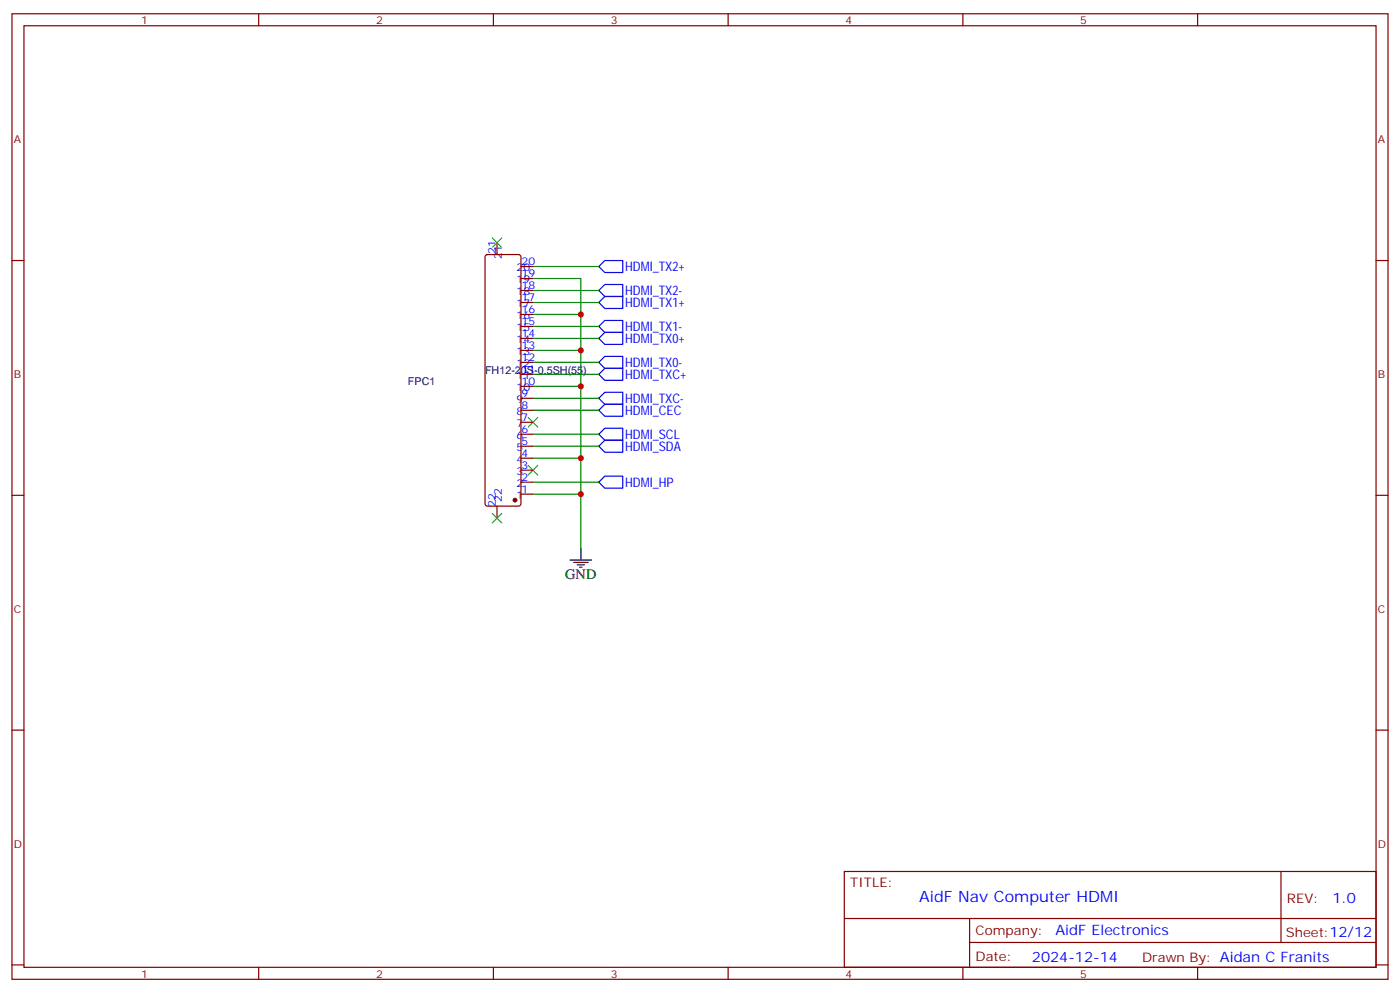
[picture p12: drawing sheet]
<svg xmlns="http://www.w3.org/2000/svg" width="412mm" height="292mm" viewBox="0 0 412 292" stroke-linecap="round" stroke-linejoin="round" font-family="sans-serif">
<g fill="none" stroke="#870000" stroke-width=".35">
<path d="M3.5 4.1h405.4v284.3h-405.4zM7.1 7.6h398.2v277.3h-398.2zM76.2 4.1v3.5M145.3 4.1v3.5M214.5 4.1v3.5M283.6 4.1v3.5M352.8 4.1v3.5M3.5 76.7h3.6M143.1 75.2l.5-.2h9.2l.5 .2 .2 .5v72.6l-.3 .5-.4 .2h-9.2l-.5-.2-.2-.5v-72.6zM146.4 71.4v3.6M153.5 78.5h3.5M405.3 76.7h3.6"/>
<path d="M153.5 82h3.5M153.5 85.5h3.5M153.5 89.1h3.5M153.5 92.6h3.5M153.5 96.1h3.5M153.5 99.7h3.5M153.5 103.2h3.5M153.5 106.7h3.5M153.5 110.2h3.5M153.5 113.8h3.5M153.5 117.3h3.5M153.5 120.8h3.5"/>
<path d="M153.5 124.4h3.5M153.5 127.9h3.5M153.5 131.4h3.5M153.5 134.9h3.5M153.5 138.5h3.5M3.5 145.9h3.6M146.4 149v3.6M153.5 142h3.5M153.5 145.5h3.5M405.3 145.9h3.6M3.5 215h3.6M405.3 215h3.6"/>
<path d="M248.7 256.6h156.6v28.3h-156.6zM377.3 256.7v20.8M248.7 270.5h156.5M285.6 277.5h119.6M285.6 270.5v14.1M3.5 284.2h3.6M76.2 284.9v3.5M145.3 284.9v3.5M214.5 284.9v3.5M283.6 284.9v3.5M352.8 284.9v3.5M405.3 284.2h3.6"/>
</g>
<path d="M176.4 78.5l1.8-1.8h5.2v3.6h-5.2zM176.4 99.7l1.8-1.8h5.2v3.5h-5.2zM176.4 89.1l1.8-1.8h5.2v3.5h-5.2zM176.4 96.1l1.8-1.7h5.2v3.5h-5.2zM176.4 85.5l1.8-1.7h5.2v3.5h-5.2zM176.4 117.3l1.8-1.8h5.2v3.6h-5.2zM176.4 110.2l1.8-1.7h5.2v3.5h-5.2zM176.4 106.7l1.8-1.7h5.2v3.5h-5.2zM176.4 120.8l1.8-1.7h5.2v3.5h-5.2zM176.4 131.4l1.8-1.8h5.2v3.6h-5.2zM176.4 127.9l1.8-1.8h5.2v3.5h-5.2zM176.4 142l1.8-1.8h5.2v3.6h-5.2z" fill="none" stroke="#00f" stroke-width=".35"/>
<g fill="none" stroke="#008700" stroke-width=".35">
<path d="M157 78.5h19.4M157 82h14.1v79.4M157 85.5h19.4M157 89.1h19.4M157 96.1h19.4M157 99.7h19.4M157 92.6h14.1M157 106.7h19.4M157 110.2h19.4M157 117.3h19.4M157 103.2h14.1M157 113.8h14.1"/>
<path d="M157 120.8h19.4M157 127.9h19.4M157 131.4h19.4M157 134.9h14.1M157 142h19.4M157 145.5h14.1"/>
</g>
<path d="M167.9 164.9h6.4M169 165.6h4.2M170 166.3h2.2M170.7 167h.7M171.1 161.4v3.5" fill="none" stroke="#000" stroke-width=".35"/>
<path d="M145 70l2.8 2.8M147.8 70l-2.8 2.8M155.6 122.9l2.8 2.9M155.6 137.1l2.8 2.8M158.4 122.9l-2.8 2.9M158.4 137.1l-2.8 2.8M145 151.2l2.8 2.8M147.8 151.2l-2.8 2.8" fill="none" stroke="#3c3" stroke-width=".35"/>
<circle cx="151.7" cy="147.3" r=".53" fill="#870000" stroke="#870000" stroke-width=".35"/>
<g fill="#c00">
<circle cx="171.1" cy="103.2" r=".88"/>
<circle cx="171.1" cy="113.8" r=".88"/>
<circle cx="171.1" cy="134.9" r=".88"/>
<circle cx="171.1" cy="145.5" r=".88"/>
<circle cx="171.1" cy="92.6" r=".88"/>
</g>
<text font-size="4.6" fill="#00f" x="270.8" y="265.7">AidF Nav Computer HDMI</text>
<text font-size="4.2" x="166.5" y="170.6">GND</text>
<g font-size="4.2" fill="#00f">
<text x="392.5" y="265.9">1.0</text>
<text x="310.9" y="275.5">AidF Electronics</text>
<text x="304" y="283.3">2024-12-14</text>
</g>
<g font-size="3.9" fill="#00f">
<text x="184.1" y="79.8">HDMI_TX2+</text>
<text x="184.1" y="86.8">HDMI_TX2-</text>
<text x="184.1" y="90.4">HDMI_TX1+</text>
<text x="184.1" y="100.9">HDMI_TX0+</text>
<text x="184.1" y="97.4">HDMI_TX1-</text>
<text x="184.1" y="108">HDMI_TX0-</text>
<text x="184.1" y="111.5">HDMI_TXC+</text>
<text x="184.1" y="118.6">HDMI_TXC-</text>
<text x="184.2" y="122.2">HDMI_CEC</text>
<text x="184.1" y="129.2">HDMI_SCL</text>
<text x="184.1" y="132.7">HDMI_SDA</text>
<text x="184.1" y="143.3">HDMI_HP</text>
</g>
<g font-size="3.9" fill="#800">
<text x="250.5" y="261.2">TITLE:</text>
<text x="379.1" y="265.9">REV:</text>
<text x="287.4" y="275.4">Company:</text>
<text x="378.7" y="276">Sheet:12/12</text>
<text x="287.4" y="283.1">Date:</text>
<text x="336.4" y="283.2">Drawn By: Aidan C Franits</text>
</g>
<g font-size="3.2" fill="#800">
<text x="41.6" y="7.1">1</text>
<text x="110.8" y="7.1">2</text>
<text x="179.9" y="7.1">3</text>
<text x="249.1" y="7.1">4</text>
<text x="318.2" y="7.1">5</text>
<text x="4.1" y="42.2">A</text>
<text x="405.9" y="42.2">A</text>
<text x="4.1" y="111.3">B</text>
<text x="405.9" y="111.3">B</text>
<text x="4.1" y="180.4">C</text>
<text x="405.9" y="180.4">C</text>
<text x="4.1" y="249.6">D</text>
<text x="405.9" y="249.6">D</text>
<text x="41.6" y="287.9">1</text>
<text x="110.8" y="287.9">2</text>
<text x="179.9" y="287.9">3</text>
<text x="249.1" y="287.9">4</text>
<text x="318.2" y="287.9">5</text>
</g>
<g font-size="3.2" fill="#00f">
<text x="146" y="74.8" transform="rotate(-90 146 74.8)">21</text>
<text x="147.8" y="76.3" transform="rotate(-90 147.8 76.3)">21</text>
<text x="152.2" y="79.9">20</text>
<text x="152.2" y="83.4">19</text>
<text x="153.6" y="78.1">20</text>
<text x="153.6" y="81.7">19</text>
<text x="152.2" y="87">18</text>
<text x="153.6" y="85.2">18</text>
<text x="153.6" y="88.7">17</text>
<text x="152.2" y="90.5">17</text>
<text x="152.2" y="94">16</text>
<text x="153.6" y="92.3">16</text>
<text x="153.6" y="95.8">15</text>
<text x="152.2" y="97.5">15</text>
<text x="152.2" y="101.1">14</text>
<text x="153.6" y="99.3">14</text>
<text x="152.2" y="104.6">13</text>
<text x="153.6" y="102.8">13</text>
<text x="153.6" y="106.4">12</text>
<text x="152.2" y="108.1">12</text>
<text x="152.2" y="111.7">11</text>
<text x="153.6" y="109.9">11</text>
<text x="153.6" y="113.4">10</text>
<text x="152.2" y="115.2">10</text>
<text x="152.2" y="118.7">9</text>
<text x="153.6" y="116.9">9</text>
<text x="152.2" y="122.2">8</text>
<text x="152.2" y="125.8">7</text>
<text x="153.6" y="120.5">8</text>
<text x="153.6" y="124">7</text>
<text x="152.2" y="129.3">6</text>
<text x="153.6" y="127.5">6</text>
<text x="153.6" y="131.1">5</text>
<text x="152.2" y="132.8">5</text>
<text x="152.2" y="136.3">4</text>
<text x="153.6" y="134.6">4</text>
<text x="152.2" y="139.9">3</text>
<text x="152.2" y="143.4">2</text>
<text x="153.6" y="138.1">3</text>
<text x="153.6" y="141.6">2</text>
<text x="146" y="149.2" transform="rotate(-90 146 149.2)">22</text>
<text x="147.8" y="147.7" transform="rotate(-90 147.8 147.7)">22</text>
<text x="152.2" y="146.9">1</text>
<text x="153.6" y="145.2">1</text>
</g>
<g font-size="3.2" fill="#000080">
<text x="120.2" y="113.3">FPC1</text>
<text x="142.9" y="110.2">FH12-20S-0.5SH(55)</text>
</g>
</svg>
